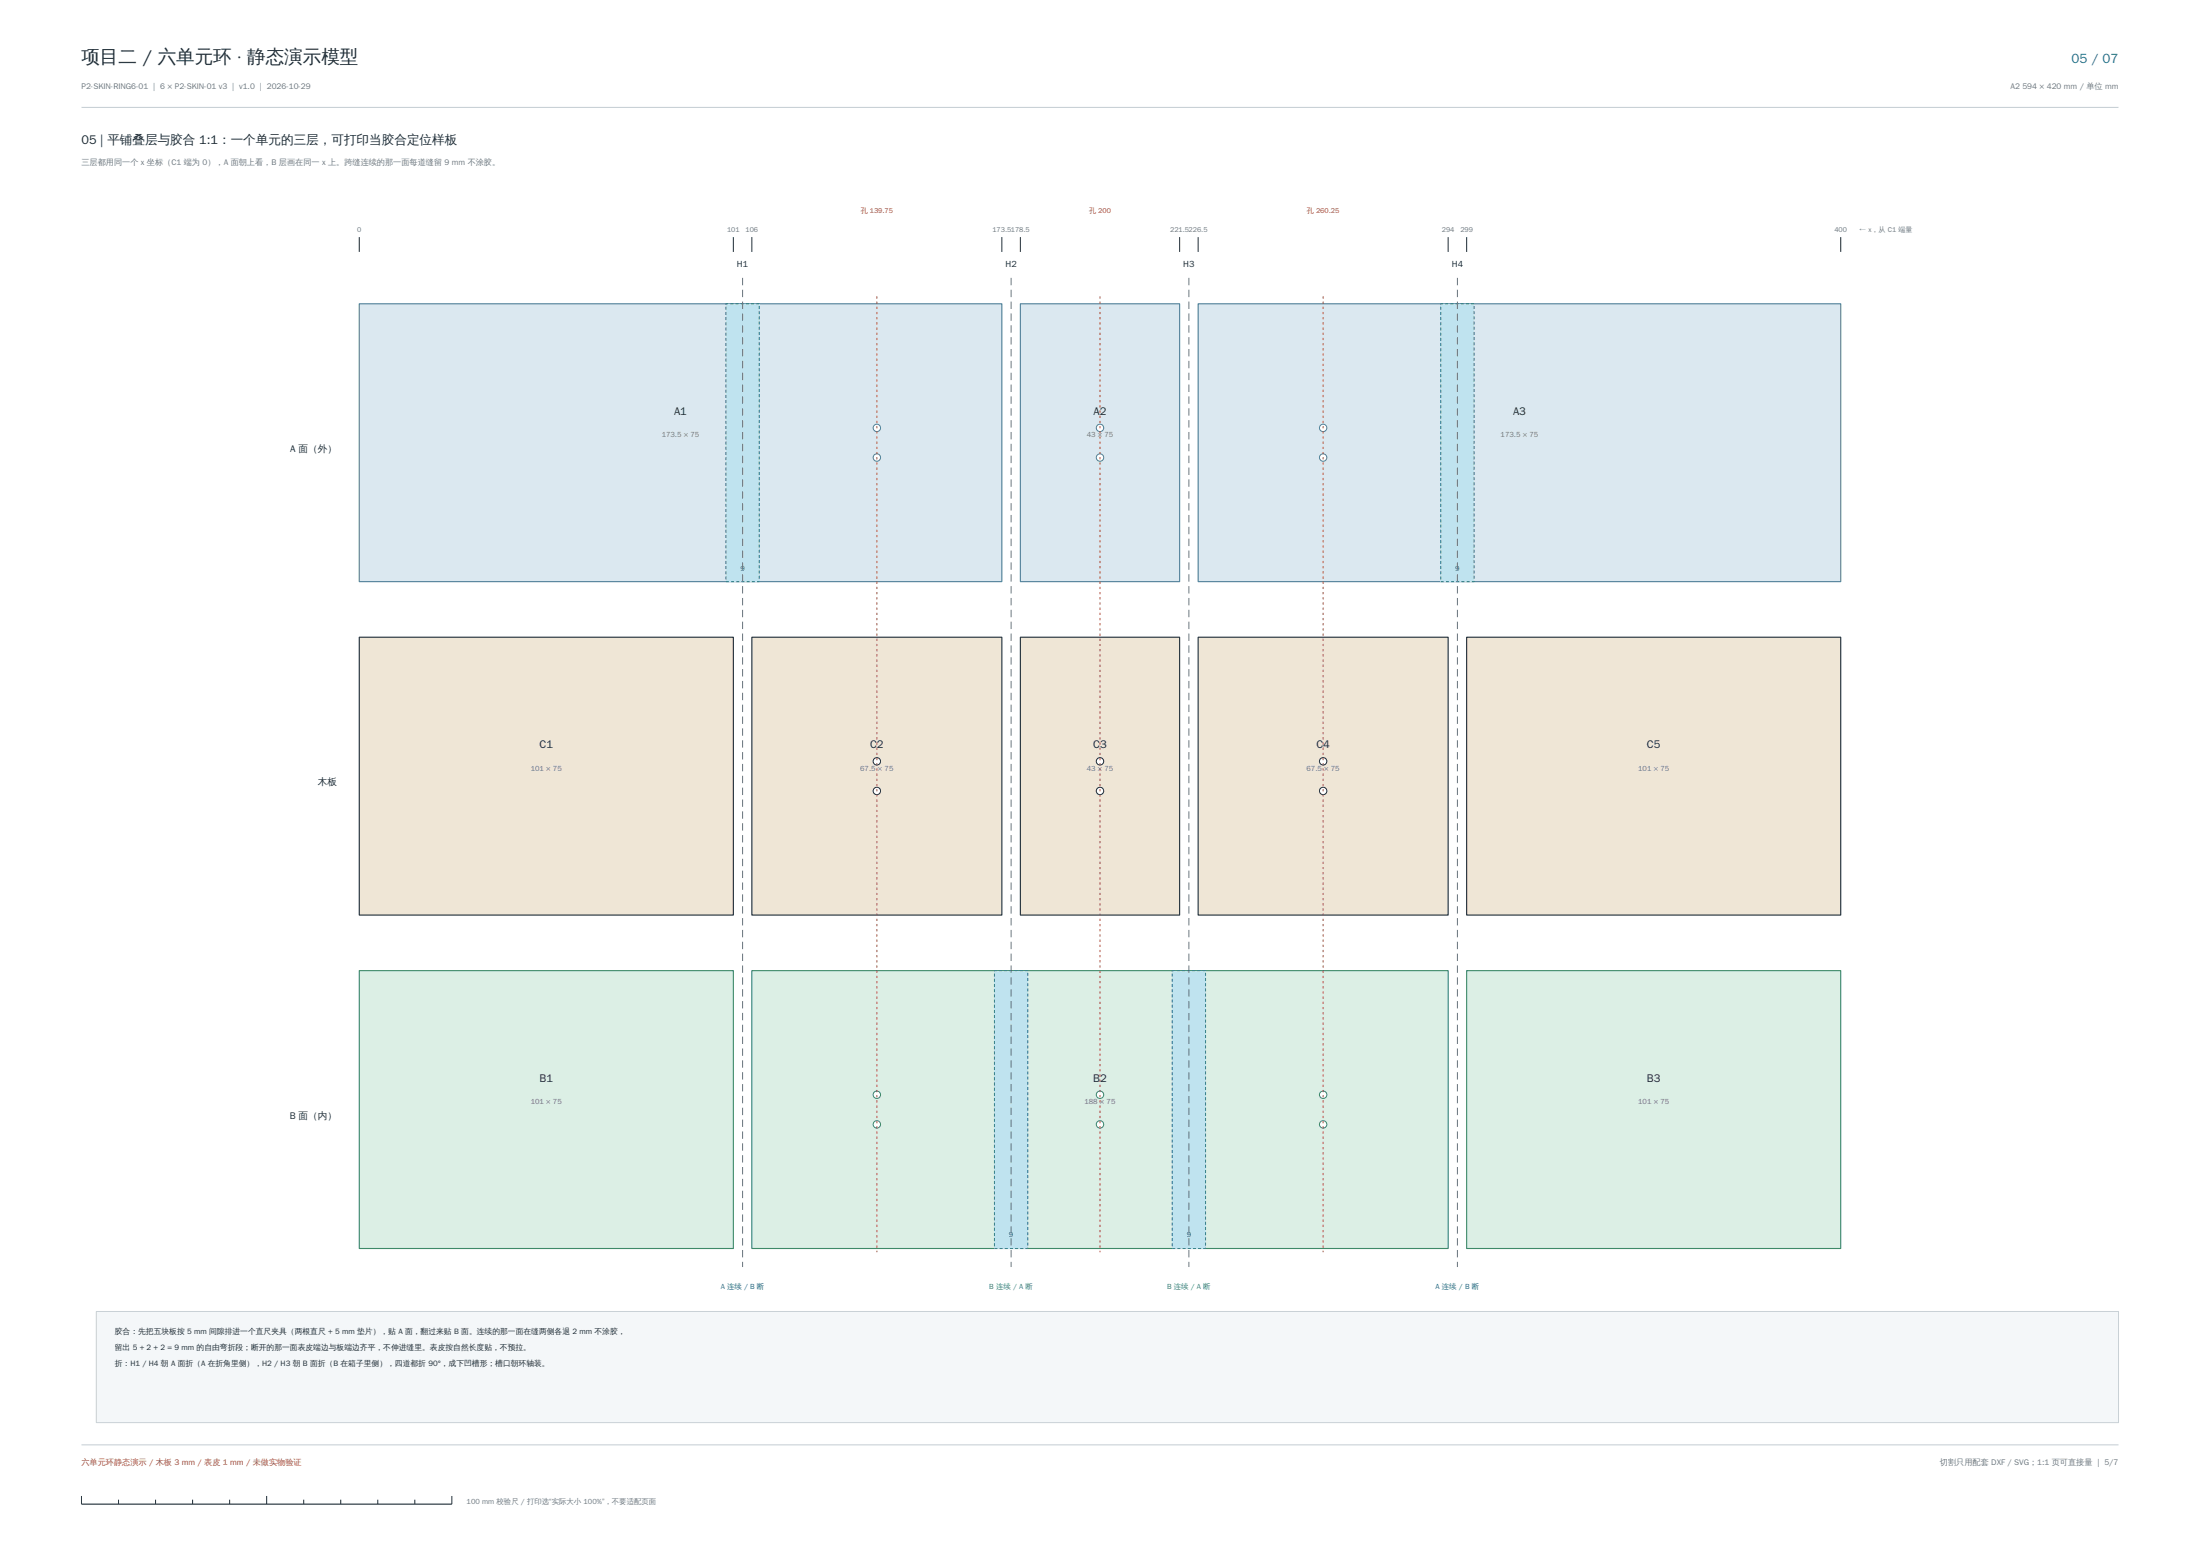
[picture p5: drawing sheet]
<svg xmlns="http://www.w3.org/2000/svg" width="594mm" height="420mm" viewBox="0 0 594 420" stroke-linecap="round" stroke-linejoin="round" font-family="sans-serif">
<path d="M22 29h550M22 390h550" fill="none" stroke="#c9d1d6" stroke-width=".3"/>
<path d="M22 406h100" fill="none" stroke="#1d2b36" stroke-width=".3"/>
<path d="M22 403.8v2.2M32 404.8v1.2M42 404.8v1.2M52 404.8v1.2M62 404.8v1.2M72 403.8v2.2M82 404.8v1.2M92 404.8v1.2M102 404.8v1.2M112 404.8v1.2M122 403.8v2.2" fill="none" stroke="#1d2b36" stroke-width=".27"/>
<path d="M97 82h173.5v75h-173.5z" fill-rule="evenodd" fill="#dbe8f0" stroke="#4f7f99" stroke-width=".3"/>
<g fill="#fff" stroke="#4f7f99" stroke-width=".27">
<circle cx="236.7" cy="115.5" r="1"/>
<circle cx="236.7" cy="123.5" r="1"/>
</g>
<path d="M275.5 82h43v75h-43z" fill-rule="evenodd" fill="#dbe8f0" stroke="#4f7f99" stroke-width=".3"/>
<g fill="#fff" stroke="#4f7f99" stroke-width=".27">
<circle cx="297" cy="115.5" r="1"/>
<circle cx="297" cy="123.5" r="1"/>
</g>
<path d="M323.5 82h173.5v75h-173.5z" fill-rule="evenodd" fill="#dbe8f0" stroke="#4f7f99" stroke-width=".3"/>
<g fill="#fff" stroke="#4f7f99" stroke-width=".27">
<circle cx="357.2" cy="115.5" r="1"/>
<circle cx="357.2" cy="123.5" r="1"/>
</g>
<path d="M196 82h9v75h-9z" fill-rule="evenodd" fill="#bfe3ef"/>
<path d="M196 82h9v75h-9z" fill="none" stroke="#1f6f8b" stroke-width=".27" stroke-dasharray=".8 .6" stroke-linecap="butt"/>
<path d="M389 82h9v75h-9z" fill-rule="evenodd" fill="#bfe3ef"/>
<path d="M389 82h9v75h-9z" fill="none" stroke="#1f6f8b" stroke-width=".27" stroke-dasharray=".8 .6" stroke-linecap="butt"/>
<g fill="#efe6d6" stroke="#1d2b36" stroke-width=".3">
<path d="M97 172h101v75h-101z" fill-rule="evenodd"/>
<path d="M203 172h67.5v75h-67.5z" fill-rule="evenodd"/>
</g>
<g fill="#fff" stroke="#1d2b36" stroke-width=".27">
<circle cx="236.7" cy="205.5" r="1"/>
<circle cx="236.7" cy="213.5" r="1"/>
</g>
<path d="M275.5 172h43v75h-43z" fill-rule="evenodd" fill="#efe6d6" stroke="#1d2b36" stroke-width=".3"/>
<g fill="#fff" stroke="#1d2b36" stroke-width=".27">
<circle cx="297" cy="205.5" r="1"/>
<circle cx="297" cy="213.5" r="1"/>
</g>
<path d="M323.5 172h67.5v75h-67.5z" fill-rule="evenodd" fill="#efe6d6" stroke="#1d2b36" stroke-width=".3"/>
<g fill="#fff" stroke="#1d2b36" stroke-width=".27">
<circle cx="357.2" cy="205.5" r="1"/>
<circle cx="357.2" cy="213.5" r="1"/>
</g>
<path d="M396 172h101v75h-101z" fill-rule="evenodd" fill="#efe6d6" stroke="#1d2b36" stroke-width=".3"/>
<g fill="#dcefe5" stroke="#3e8a68" stroke-width=".3">
<path d="M97 262h101v75h-101z" fill-rule="evenodd"/>
<path d="M203 262h188v75h-188z" fill-rule="evenodd"/>
</g>
<g fill="#fff" stroke="#3e8a68" stroke-width=".27">
<circle cx="236.7" cy="295.5" r="1"/>
<circle cx="236.7" cy="303.5" r="1"/>
<circle cx="297" cy="295.5" r="1"/>
<circle cx="297" cy="303.5" r="1"/>
<circle cx="357.2" cy="295.5" r="1"/>
<circle cx="357.2" cy="303.5" r="1"/>
</g>
<path d="M396 262h101v75h-101z" fill-rule="evenodd" fill="#dcefe5" stroke="#3e8a68" stroke-width=".3"/>
<path d="M268.5 262h9v75h-9z" fill-rule="evenodd" fill="#bfe3ef"/>
<path d="M268.5 262h9v75h-9z" fill="none" stroke="#1f6f8b" stroke-width=".27" stroke-dasharray=".8 .6" stroke-linecap="butt"/>
<path d="M316.5 262h9v75h-9z" fill-rule="evenodd" fill="#bfe3ef"/>
<path d="M316.5 262h9v75h-9z" fill="none" stroke="#1f6f8b" stroke-width=".27" stroke-dasharray=".8 .6" stroke-linecap="butt"/>
<path d="M200.5 75v267M273 75v267M321 75v267M393.5 75v267" fill="none" stroke="#6b7780" stroke-width=".27" stroke-dasharray="2 1.2" stroke-linecap="butt"/>
<path d="M97 64v4M198 64v4M203 64v4M270.5 64v4M275.5 64v4M318.5 64v4M323.5 64v4M391 64v4M396 64v4M497 64v4" fill="none" stroke="#1d2b36" stroke-width=".27"/>
<path d="M236.8 80v258M297 80v258M357.3 80v258" fill="none" stroke="#b8392b" stroke-width=".27" stroke-dasharray=".6 .8" stroke-linecap="butt"/>
<path d="M26 354h546v30h-546z" fill-rule="evenodd" fill="#f4f7f9" stroke="#c9d1d6" stroke-width=".27"/>
<text font-size="5" fill="#1d2b36" x="22" y="17">项目二 / 六单元环 · 静态演示模型</text>
<text font-size="3.6" fill="#1f6f8b" x="559.3" y="17">05 / 07</text>
<text font-size="3.4" fill="#1d2b36" x="22" y="39">05 | 平铺叠层与胶合 1:1：一个单元的三层，可打印当胶合定位样板</text>
<g font-size="3" fill="#1d2b36">
<text x="182" y="112">A1</text>
<text x="295.3" y="112">A2</text>
<text x="408.5" y="112">A3</text>
<text x="145.7" y="202">C1</text>
<text x="234.9" y="202">C2</text>
<text x="295.2" y="202">C3</text>
<text x="355.4" y="202">C4</text>
<text x="444.7" y="202">C5</text>
<text x="145.7" y="292">B1</text>
<text x="295.2" y="292">B2</text>
<text x="444.7" y="292">B3</text>
</g>
<g font-size="2.6" fill="#1d2b36">
<text x="78.4" y="122">A 面（外）</text>
<text x="85.8" y="212">木板</text>
<text x="78.2" y="302">B 面（内）</text>
</g>
<g font-size="2.4" fill="#1d2b36">
<text x="199" y="72">H1</text>
<text x="271.5" y="72">H2</text>
<text x="319.5" y="72">H3</text>
<text x="392" y="72">H4</text>
</g>
<g font-size="2.2" fill="#6b7780">
<text x="22" y="24">P2-SKIN-RING6-01 | 6 × P2-SKIN-01 v3 | v1.0 | 2026-10-29</text>
<text x="542.8" y="24">A2 594 × 420 mm / 单位 mm</text>
<text x="22" y="44.5">三层都用同一个 x 坐标（C1 端为 0），A 面朝上看，B 层画在同一 x 上。跨缝连续的那一面每道缝留 9 mm 不涂胶。</text>
<text x="523.8" y="395.5">切割只用配套 DXF / SVG；1:1 页可直接量 | 5/7</text>
</g>
<text font-size="2.2" fill="#b8392b" x="22" y="395.5">六单元环静态演示 / 木板 3 mm / 表皮 1 mm / 未做实物验证</text>
<g font-size="2.1" fill="#1d2b36">
<text x="31" y="360">胶合：先把五块板按 5 mm 间隙排进一个直尺夹具（两根直尺 + 5 mm 垫片），贴 A 面，翻过来贴 B 面。连续的那一面在缝两侧各退 2 mm 不涂胶，</text>
<text x="31" y="364.4">留出 5 + 2 + 2 = 9 mm 的自由弯折段；断开的那一面表皮端边与板端边齐平，不伸进缝里。表皮按自然长度贴，不预拉。</text>
<text x="31" y="368.8">折：H1 / H4 朝 A 面折（A 在折角里侧），H2 / H3 朝 B 面折（B 在箱子里侧），四道都折 90°，成下凹槽形；槽口朝环轴装。</text>
</g>
<g font-size="2" fill="#6b7780">
<text x="178.7" y="118">173.5 × 75</text>
<text x="293.4" y="118">43 × 75</text>
<text x="405.2" y="118">173.5 × 75</text>
<text x="143.3" y="208">101 × 75</text>
<text x="232.3" y="208">67.5 × 75</text>
<text x="293.4" y="208">43 × 75</text>
<text x="352.8" y="208">67.5 × 75</text>
<text x="442.3" y="208">101 × 75</text>
<text x="143.3" y="298">101 × 75</text>
<text x="292.8" y="298">188 × 75</text>
<text x="442.3" y="298">101 × 75</text>
<text x="126" y="406">100 mm 校验尺 / 打印选“实际大小 100%”，不要适配页面</text>
</g>
<g font-size="2" fill="#1f6f8b">
<text x="199.9" y="154">9</text>
<text x="392.9" y="154">9</text>
<text x="272.4" y="334">9</text>
<text x="320.4" y="334">9</text>
<text x="194.6" y="348">A 连续 / B 断</text>
<text x="387.6" y="348">A 连续 / B 断</text>
</g>
<g font-size="2" fill="#3e8a68">
<text x="267.1" y="348">B 连续 / A 断</text>
<text x="315.1" y="348">B 连续 / A 断</text>
</g>
<g font-size="1.9" fill="#b8392b">
<text x="232.4" y="57.5">孔 139.75</text>
<text x="294.1" y="57.5">孔 200</text>
<text x="352.9" y="57.5">孔 260.25</text>
</g>
<g font-size="1.9" fill="#6b7780">
<text x="96.4" y="62.5">0</text>
<text x="196.3" y="62.5">101</text>
<text x="201.3" y="62.5">106</text>
<text x="267.9" y="62.5">173.5178.5</text>
<text x="315.9" y="62.5">221.5226.5</text>
<text x="389.3" y="62.5">294</text>
<text x="394.3" y="62.5">299</text>
<text x="495.3" y="62.5">400</text>
<text x="502" y="62.5">← x，从 C1 端量</text>
</g>
</svg>
